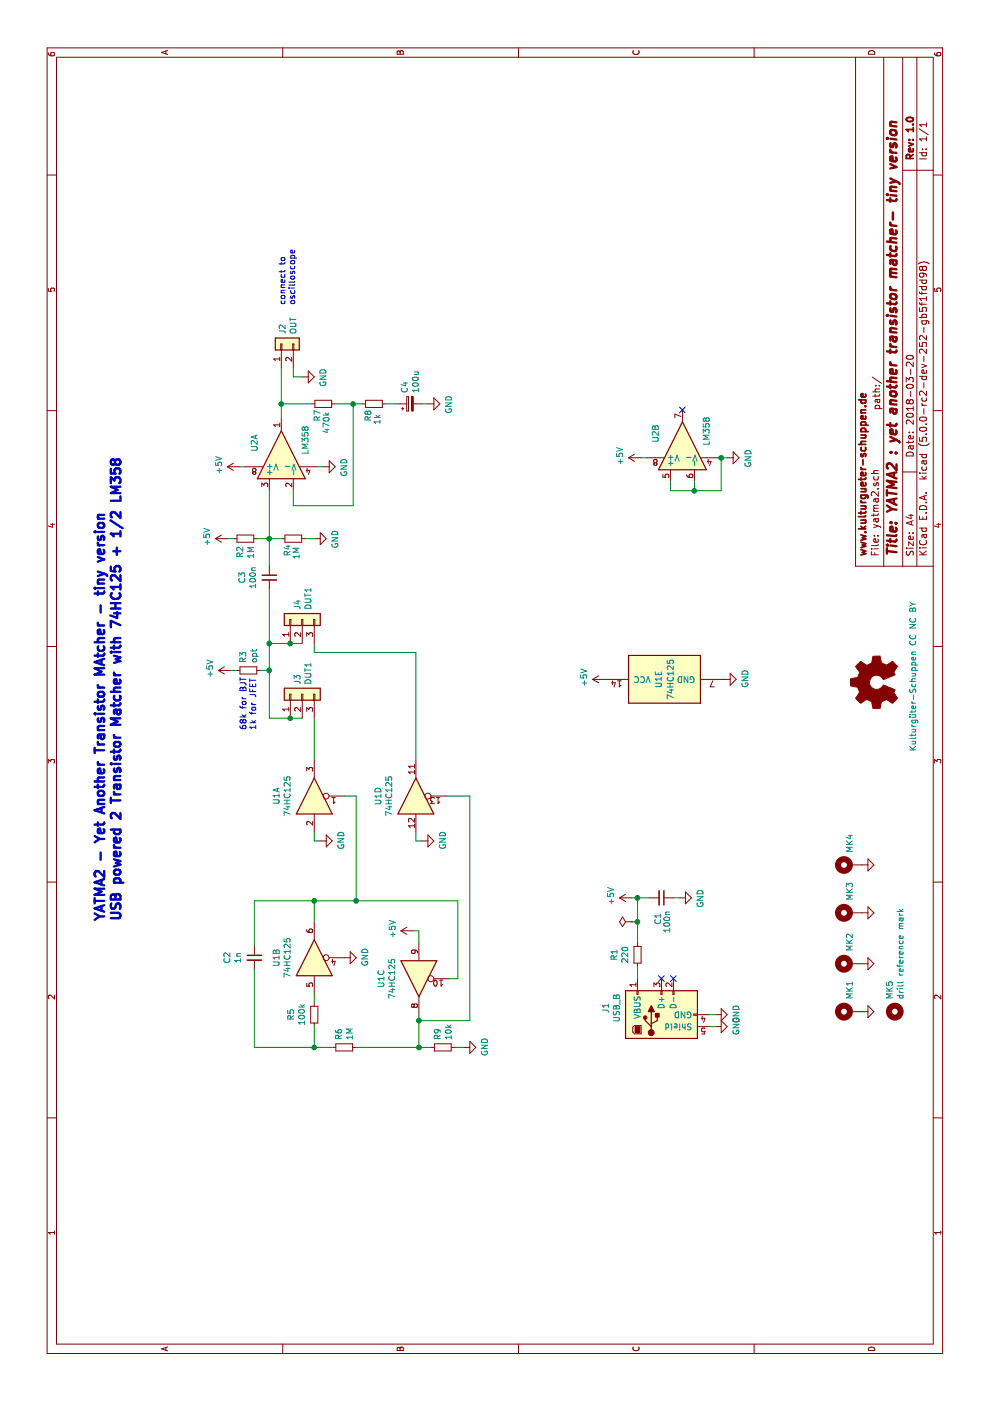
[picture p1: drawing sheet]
EESchema Schematic File Version 4
LIBS:yatma2-cache
EELAYER 26 0
EELAYER END
$Descr A4 11693 8268
encoding utf-8
Sheet 1 1
Title "YATMA2 : yet another transistor matcher- tiny version"
Date "2018-03-20"
Rev "1.0"
Comp "www.kulturgueter-schuppen.de"
Comment1 ""
Comment2 ""
Comment3 ""
Comment4 ""
$EndDescr
$Comp
L Logic_74xx:74LVC125 U1
U 2 1
P 3700 2625
F 0 "U1" H 3700 2942 50  0000 C CNN
F 1 "74HC125" H 3700 2851 50  0000 C CNN
F 2 "Package_DIP:DIP-14_W7.62mm_Socket_LongPads" H 3700 2625 50  0001 C CNN
F 3 "http://www.ti.com/lit/gpn/sn74LVC125" H 3700 2625 50  0001 C CNN
	2    3700 2625
	1    0    0    -1  
$EndComp
$Comp
L Logic_74xx:74LVC125 U1
U 3 1
P 3525 3500
F 0 "U1" H 3525 3817 50  0000 C CNN
F 1 "74HC125" H 3525 3726 50  0000 C CNN
F 2 "Package_DIP:DIP-14_W7.62mm_Socket_LongPads" H 3525 3500 50  0001 C CNN
F 3 "http://www.ti.com/lit/gpn/sn74LVC125" H 3525 3500 50  0001 C CNN
	3    3525 3500
	-1   0    0    -1  
$EndComp
$Comp
L Device:R_Small R6
U 1 1
P 2950 2875
F 0 "R6" H 3009 2921 50  0000 L CNN
F 1 "1M" H 3009 2830 50  0000 L CNN
F 2 "Resistor_THT:R_Axial_DIN0207_L6.3mm_D2.5mm_P10.16mm_Horizontal" H 2950 2875 50  0001 C CNN
F 3 "~" H 2950 2875 50  0001 C CNN
	1    2950 2875
	1    0    0    -1  
$EndComp
$Comp
L Device:C_Small C3
U 1 1
P 6875 2250
F 0 "C3" V 6646 2250 50  0000 C CNN
F 1 "100n" V 6737 2250 50  0000 C CNN
F 2 "Capacitor_THT:C_Disc_D7.5mm_W5.0mm_P5.00mm" H 6875 2250 50  0001 C CNN
F 3 "~" H 6875 2250 50  0001 C CNN
	1    6875 2250
	0    1    1    0   
$EndComp
$Comp
L Device:CP_Small C4
U 1 1
P 8325 3425
F 0 "C4" H 8413 3471 50  0000 L CNN
F 1 "100u" H 8413 3380 50  0000 L CNN
F 2 "Capacitor_THT:CP_Radial_D10.0mm_P5.00mm" H 8325 3425 50  0001 C CNN
F 3 "~" H 8325 3425 50  0001 C CNN
	1    8325 3425
	1    0    0    -1  
$EndComp
$Comp
L power:GND #PWR012
U 1 1
P 3700 2875
F 0 "#PWR012" H 3700 2625 50  0001 C CNN
F 1 "GND" H 3705 2702 50  0000 C CNN
F 2 "" H 3700 2875 50  0001 C CNN
F 3 "" H 3700 2875 50  0001 C CNN
	1    3700 2875
	1    0    0    -1  
$EndComp
$Comp
L Device:R_Small R5
U 1 1
P 3225 2625
F 0 "R5" V 3029 2625 50  0000 C CNN
F 1 "100k" V 3120 2625 50  0000 C CNN
F 2 "Resistor_THT:R_Axial_DIN0207_L6.3mm_D2.5mm_P10.16mm_Horizontal" H 3225 2625 50  0001 C CNN
F 3 "~" H 3225 2625 50  0001 C CNN
	1    3225 2625
	0    1    1    0   
$EndComp
Wire Wire Line
	3400 2625 3325 2625
$Comp
L Device:C_Small C2
U 1 1
P 3700 2125
F 0 "C2" V 3471 2125 50  0000 C CNN
F 1 "1n" V 3562 2125 50  0000 C CNN
F 2 "Capacitor_THT:C_Disc_D7.5mm_W5.0mm_P5.00mm" H 3700 2125 50  0001 C CNN
F 3 "~" H 3700 2125 50  0001 C CNN
	1    3700 2125
	0    1    1    0   
$EndComp
Wire Wire Line
	3600 2125 2950 2125
Wire Wire Line
	2950 2125 2950 2625
Wire Wire Line
	2950 2625 3125 2625
Wire Wire Line
	4000 2625 4175 2625
Wire Wire Line
	4175 2625 4175 2125
Wire Wire Line
	4175 2125 3800 2125
$Comp
L Device:R_Small R9
U 1 1
P 2950 3700
F 0 "R9" H 3009 3746 50  0000 L CNN
F 1 "10k" H 3009 3655 50  0000 L CNN
F 2 "Resistor_THT:R_Axial_DIN0207_L6.3mm_D2.5mm_P10.16mm_Horizontal" H 2950 3700 50  0001 C CNN
F 3 "~" H 2950 3700 50  0001 C CNN
	1    2950 3700
	1    0    0    -1  
$EndComp
$Comp
L power:+5V #PWR013
U 1 1
P 3925 3450
F 0 "#PWR013" H 3925 3300 50  0001 C CNN
F 1 "+5V" H 3940 3623 50  0000 C CNN
F 2 "" H 3925 3450 50  0001 C CNN
F 3 "" H 3925 3450 50  0001 C CNN
	1    3925 3450
	1    0    0    -1  
$EndComp
Wire Wire Line
	3925 3450 3925 3500
Wire Wire Line
	3925 3500 3825 3500
Wire Wire Line
	3525 3825 4175 3825
Wire Wire Line
	4175 3825 4175 2975
Wire Wire Line
	3525 3750 3525 3825
Connection ~ 4175 2625
Wire Wire Line
	2950 2625 2950 2775
Connection ~ 2950 2625
Wire Wire Line
	2950 2975 2950 3500
Wire Wire Line
	3225 3500 3175 3500
Connection ~ 2950 3500
Wire Wire Line
	2950 3500 2950 3600
$Comp
L power:GND #PWR016
U 1 1
P 2950 3875
F 0 "#PWR016" H 2950 3625 50  0001 C CNN
F 1 "GND" H 2955 3702 50  0000 C CNN
F 2 "" H 2950 3875 50  0001 C CNN
F 3 "" H 2950 3875 50  0001 C CNN
	1    2950 3875
	1    0    0    -1  
$EndComp
Wire Wire Line
	2950 3800 2950 3875
$Comp
L Logic_74xx:74LVC125 U1
U 4 1
P 5050 3475
F 0 "U1" H 5050 3792 50  0000 C CNN
F 1 "74HC125" H 5050 3701 50  0000 C CNN
F 2 "Package_DIP:DIP-14_W7.62mm_Socket_LongPads" H 5050 3475 50  0001 C CNN
F 3 "http://www.ti.com/lit/gpn/sn74LVC125" H 5050 3475 50  0001 C CNN
	4    5050 3475
	1    0    0    -1  
$EndComp
$Comp
L Logic_74xx:74LVC125 U1
U 1 1
P 5050 2625
F 0 "U1" H 5050 2942 50  0000 C CNN
F 1 "74HC125" H 5050 2851 50  0000 C CNN
F 2 "Package_DIP:DIP-14_W7.62mm_Socket_LongPads" H 5050 2625 50  0001 C CNN
F 3 "http://www.ti.com/lit/gpn/sn74LVC125" H 5050 2625 50  0001 C CNN
	1    5050 2625
	1    0    0    -1  
$EndComp
$Comp
L power:GND #PWR09
U 1 1
P 4675 2675
F 0 "#PWR09" H 4675 2425 50  0001 C CNN
F 1 "GND" H 4680 2502 50  0000 C CNN
F 2 "" H 4675 2675 50  0001 C CNN
F 3 "" H 4675 2675 50  0001 C CNN
	1    4675 2675
	1    0    0    -1  
$EndComp
$Comp
L power:GND #PWR014
U 1 1
P 4675 3525
F 0 "#PWR014" H 4675 3275 50  0001 C CNN
F 1 "GND" H 4680 3352 50  0000 C CNN
F 2 "" H 4675 3525 50  0001 C CNN
F 3 "" H 4675 3525 50  0001 C CNN
	1    4675 3525
	1    0    0    -1  
$EndComp
Wire Wire Line
	4750 2625 4675 2625
Wire Wire Line
	4675 2625 4675 2675
Wire Wire Line
	4750 3475 4675 3475
Wire Wire Line
	4675 3475 4675 3525
Wire Wire Line
	5050 2875 5050 2975
Wire Wire Line
	5050 2975 4175 2975
Connection ~ 4175 2975
Wire Wire Line
	4175 2975 4175 2625
Wire Wire Line
	3175 3500 3175 3925
Wire Wire Line
	3175 3925 5050 3925
Wire Wire Line
	5050 3925 5050 3725
Connection ~ 3175 3500
Wire Wire Line
	3175 3500 2950 3500
Text Notes 4000 1025 0    79   ~ 16
YATMA2 - Yet Another Transistor MAtcher - tiny version\nUSB powered 2 Transistor Matcher with 74HC125 + 1/2 LM358
Wire Wire Line
	5350 2625 5700 2625
Wire Wire Line
	6325 2625 6250 2625
Wire Wire Line
	6250 2625 6250 3475
Wire Wire Line
	6250 3475 5350 3475
Wire Wire Line
	5700 2525 5700 2425
Wire Wire Line
	5700 2250 6100 2250
Wire Wire Line
	6325 2250 6325 2425
$Comp
L Device:R_Small R3
U 1 1
P 6100 2075
F 0 "R3" H 6159 2121 50  0000 L CNN
F 1 "opt" H 6159 2030 50  0000 L CNN
F 2 "Resistor_THT:R_Axial_DIN0207_L6.3mm_D2.5mm_P10.16mm_Horizontal" H 6100 2075 50  0001 C CNN
F 3 "~" H 6100 2075 50  0001 C CNN
	1    6100 2075
	1    0    0    -1  
$EndComp
Wire Wire Line
	6100 2175 6100 2250
Connection ~ 6100 2250
Wire Wire Line
	6100 2250 6325 2250
$Comp
L power:+5V #PWR06
U 1 1
P 6100 1925
F 0 "#PWR06" H 6100 1775 50  0001 C CNN
F 1 "+5V" H 6115 2098 50  0000 C CNN
F 2 "" H 6100 1925 50  0001 C CNN
F 3 "" H 6100 1925 50  0001 C CNN
	1    6100 1925
	1    0    0    -1  
$EndComp
Wire Wire Line
	6100 1975 6100 1925
Wire Wire Line
	6325 2250 6775 2250
Connection ~ 6325 2250
$Comp
L Device:R_Small R2
U 1 1
P 7200 2050
F 0 "R2" H 7259 2096 50  0000 L CNN
F 1 "1M" H 7259 2005 50  0000 L CNN
F 2 "Resistor_THT:R_Axial_DIN0207_L6.3mm_D2.5mm_P10.16mm_Horizontal" H 7200 2050 50  0001 C CNN
F 3 "~" H 7200 2050 50  0001 C CNN
	1    7200 2050
	-1   0    0    -1  
$EndComp
$Comp
L Device:R_Small R4
U 1 1
P 7200 2450
F 0 "R4" H 7350 2500 50  0000 R CNN
F 1 "1M" H 7375 2425 50  0000 R CNN
F 2 "Resistor_THT:R_Axial_DIN0207_L6.3mm_D2.5mm_P10.16mm_Horizontal" H 7200 2450 50  0001 C CNN
F 3 "~" H 7200 2450 50  0001 C CNN
	1    7200 2450
	-1   0    0    -1  
$EndComp
Wire Wire Line
	7875 5350 7875 5400
Wire Wire Line
	7200 2150 7200 2250
Connection ~ 7200 2250
Wire Wire Line
	7200 2250 7200 2350
$Comp
L power:GND #PWR011
U 1 1
P 7875 6075
F 0 "#PWR011" H 7875 5825 50  0001 C CNN
F 1 "GND" H 7880 5902 50  0000 C CNN
F 2 "" H 7875 6075 50  0001 C CNN
F 3 "" H 7875 6075 50  0001 C CNN
	1    7875 6075
	-1   0    0    -1  
$EndComp
Wire Wire Line
	7875 6000 7875 6025
Wire Wire Line
	6975 2250 7200 2250
$Comp
L power:+5V #PWR07
U 1 1
P 7875 5350
F 0 "#PWR07" H 7875 5200 50  0001 C CNN
F 1 "+5V" H 7890 5523 50  0000 C CNN
F 2 "" H 7875 5350 50  0001 C CNN
F 3 "" H 7875 5350 50  0001 C CNN
	1    7875 5350
	1    0    0    -1  
$EndComp
$Comp
L Amplifier_Operational:LM358 U2
U 2 1
P 7975 5700
F 0 "U2" H 8000 5925 50  0000 L CNN
F 1 "LM358" H 7975 5500 50  0000 L CNN
F 2 "" H 7975 5700 50  0001 C CNN
F 3 "http://www.ti.com/lit/ds/symlink/lm2904-n.pdf" H 7975 5700 50  0001 C CNN
	2    7975 5700
	1    0    0    -1  
$EndComp
Wire Wire Line
	7675 5600 7600 5600
$Comp
L power:GND #PWR010
U 1 1
P 7200 2625
F 0 "#PWR010" H 7200 2375 50  0001 C CNN
F 1 "GND" H 7205 2452 50  0000 C CNN
F 2 "" H 7200 2625 50  0001 C CNN
F 3 "" H 7200 2625 50  0001 C CNN
	1    7200 2625
	-1   0    0    -1  
$EndComp
Wire Wire Line
	7200 2550 7200 2625
Wire Wire Line
	7200 1900 7200 1950
$Comp
L power:+5V #PWR05
U 1 1
P 7200 1900
F 0 "#PWR05" H 7200 1750 50  0001 C CNN
F 1 "+5V" H 7215 2073 50  0000 C CNN
F 2 "" H 7200 1900 50  0001 C CNN
F 3 "" H 7200 1900 50  0001 C CNN
	1    7200 1900
	1    0    0    -1  
$EndComp
$Comp
L Device:R_Small R7
U 1 1
P 8325 2700
F 0 "R7" H 8475 2750 50  0000 R CNN
F 1 "470k" H 8575 2675 50  0000 R CNN
F 2 "Resistor_THT:R_Axial_DIN0207_L6.3mm_D2.5mm_P10.16mm_Horizontal" H 8325 2700 50  0001 C CNN
F 3 "~" H 8325 2700 50  0001 C CNN
	1    8325 2700
	-1   0    0    -1  
$EndComp
$Comp
L Device:R_Small R8
U 1 1
P 8325 3125
F 0 "R8" H 8475 3175 50  0000 R CNN
F 1 "1k" H 8500 3100 50  0000 R CNN
F 2 "Resistor_THT:R_Axial_DIN0207_L6.3mm_D2.5mm_P10.16mm_Horizontal" H 8325 3125 50  0001 C CNN
F 3 "~" H 8325 3125 50  0001 C CNN
	1    8325 3125
	-1   0    0    -1  
$EndComp
$Comp
L power:GND #PWR015
U 1 1
P 8325 3575
F 0 "#PWR015" H 8325 3325 50  0001 C CNN
F 1 "GND" H 8330 3402 50  0000 C CNN
F 2 "" H 8325 3575 50  0001 C CNN
F 3 "" H 8325 3575 50  0001 C CNN
	1    8325 3575
	-1   0    0    -1  
$EndComp
Wire Wire Line
	8325 3525 8325 3575
Wire Wire Line
	8325 3325 8325 3225
Wire Wire Line
	8325 2350 8325 2600
Wire Wire Line
	7675 5800 7600 5800
Wire Wire Line
	7475 2450 7475 2950
Wire Wire Line
	7475 2950 8325 2950
Wire Wire Line
	8325 2800 8325 2950
Connection ~ 8325 2950
Wire Wire Line
	8325 2950 8325 3025
Wire Wire Line
	8325 2350 8625 2350
$Comp
L Connector_Generic:Conn_01x02 J2
U 1 1
P 8825 2350
F 0 "J2" H 8905 2342 50  0000 L CNN
F 1 "OUT" H 8905 2251 50  0000 L CNN
F 2 "Connector_PinHeader_2.54mm:PinHeader_1x02_P2.54mm_Vertical" H 8825 2350 50  0001 C CNN
F 3 "~" H 8825 2350 50  0001 C CNN
	1    8825 2350
	1    0    0    -1  
$EndComp
$Comp
L power:GND #PWR08
U 1 1
P 8550 2525
F 0 "#PWR08" H 8550 2275 50  0001 C CNN
F 1 "GND" H 8555 2352 50  0000 C CNN
F 2 "" H 8550 2525 50  0001 C CNN
F 3 "" H 8550 2525 50  0001 C CNN
	1    8550 2525
	-1   0    0    -1  
$EndComp
Wire Wire Line
	8550 2450 8550 2525
Wire Wire Line
	8625 2450 8550 2450
$Comp
L Connector_Specialized:USB_B J1
U 1 1
P 3225 5525
F 0 "J1" H 3280 5992 50  0000 C CNN
F 1 "USB_B" H 3280 5901 50  0000 C CNN
F 2 "Connector_USB:USB_B_Horizontal" H 3375 5475 50  0001 C CNN
F 3 "" H 3375 5475 50  0001 C CNN
	1    3225 5525
	1    0    0    -1  
$EndComp
$Comp
L power:GND #PWR03
U 1 1
P 3125 5975
F 0 "#PWR03" H 3125 5725 50  0001 C CNN
F 1 "GND" H 3130 5802 50  0000 C CNN
F 2 "" H 3125 5975 50  0001 C CNN
F 3 "" H 3125 5975 50  0001 C CNN
	1    3125 5975
	1    0    0    -1  
$EndComp
Wire Wire Line
	3125 5925 3125 5975
$Comp
L power:GND #PWR04
U 1 1
P 3225 5975
F 0 "#PWR04" H 3225 5725 50  0001 C CNN
F 1 "GND" H 3230 5802 50  0000 C CNN
F 2 "" H 3225 5975 50  0001 C CNN
F 3 "" H 3225 5975 50  0001 C CNN
	1    3225 5975
	1    0    0    -1  
$EndComp
Wire Wire Line
	3225 5925 3225 5975
$Comp
L power:+5V #PWR01
U 1 1
P 4200 5275
F 0 "#PWR01" H 4200 5125 50  0001 C CNN
F 1 "+5V" H 4215 5448 50  0000 C CNN
F 2 "" H 4200 5275 50  0001 C CNN
F 3 "" H 4200 5275 50  0001 C CNN
	1    4200 5275
	1    0    0    -1  
$EndComp
$Comp
L power:GND #PWR02
U 1 1
P 4200 5675
F 0 "#PWR02" H 4200 5425 50  0001 C CNN
F 1 "GND" H 4205 5502 50  0000 C CNN
F 2 "" H 4200 5675 50  0001 C CNN
F 3 "" H 4200 5675 50  0001 C CNN
	1    4200 5675
	-1   0    0    -1  
$EndComp
Wire Wire Line
	4200 5625 4200 5675
$Comp
L Device:C_Small C1
U 1 1
P 4200 5525
F 0 "C1" H 4375 5500 50  0000 C CNN
F 1 "100n" H 4400 5575 50  0000 C CNN
F 2 "Capacitor_THT:C_Disc_D7.5mm_W5.0mm_P5.00mm" H 4200 5525 50  0001 C CNN
F 3 "~" H 4200 5525 50  0001 C CNN
	1    4200 5525
	-1   0    0    1   
$EndComp
Wire Wire Line
	4200 5275 4200 5325
$Comp
L Device:R_Small R1
U 1 1
P 3725 5325
F 0 "R1" V 3529 5325 50  0000 C CNN
F 1 "220" V 3620 5325 50  0000 C CNN
F 2 "Resistor_THT:R_Axial_DIN0207_L6.3mm_D2.5mm_P10.16mm_Horizontal" H 3725 5325 50  0001 C CNN
F 3 "~" H 3725 5325 50  0001 C CNN
	1    3725 5325
	0    1    1    0   
$EndComp
Wire Wire Line
	3825 5325 4000 5325
Connection ~ 4200 5325
Wire Wire Line
	4200 5325 4200 5425
NoConn ~ 3525 5525
NoConn ~ 3525 5625
Wire Wire Line
	4000 5275 4000 5325
$Comp
L power:PWR_FLAG #FLG01
U 1 1
P 4000 5275
F 0 "#FLG01" H 4000 5350 50  0001 C CNN
F 1 "PWR_FLAG" H 4000 5449 50  0001 C CNN
F 2 "" H 4000 5275 50  0001 C CNN
F 3 "" H 4000 5275 50  0001 C CNN
	1    4000 5275
	1    0    0    -1  
$EndComp
Wire Wire Line
	3625 5325 3525 5325
Connection ~ 4000 5325
Wire Wire Line
	4000 5325 4200 5325
$Comp
L Logic_74xx:74LVC125 U1
U 5 1
P 6025 5550
F 0 "U1" H 6025 5600 50  0000 C CNN
F 1 "74HC125" H 6025 5500 50  0000 C CNN
F 2 "Package_DIP:DIP-14_W7.62mm_Socket_LongPads" H 6025 5550 50  0001 C CNN
F 3 "http://www.ti.com/lit/gpn/sn74LVC125" H 6025 5550 50  0001 C CNN
	5    6025 5550
	1    0    0    -1  
$EndComp
$Comp
L power:GND #PWR0101
U 1 1
P 6025 6050
F 0 "#PWR0101" H 6025 5800 50  0001 C CNN
F 1 "GND" H 6030 5877 50  0000 C CNN
F 2 "" H 6025 6050 50  0001 C CNN
F 3 "" H 6025 6050 50  0001 C CNN
	1    6025 6050
	1    0    0    -1  
$EndComp
$Comp
L power:+5V #PWR0102
U 1 1
P 6025 5050
F 0 "#PWR0102" H 6025 4900 50  0001 C CNN
F 1 "+5V" H 6040 5223 50  0000 C CNN
F 2 "" H 6025 5050 50  0001 C CNN
F 3 "" H 6025 5050 50  0001 C CNN
	1    6025 5050
	1    0    0    -1  
$EndComp
NoConn ~ 8275 5700
Wire Wire Line
	7600 5800 7600 5600
Wire Wire Line
	7600 5800 7600 6025
Wire Wire Line
	7600 6025 7875 6025
Connection ~ 7600 5800
Connection ~ 7875 6025
Wire Wire Line
	7875 6025 7875 6075
Wire Wire Line
	7800 2000 7800 2050
$Comp
L power:GND #PWR0103
U 1 1
P 7800 2700
F 0 "#PWR0103" H 7800 2450 50  0001 C CNN
F 1 "GND" H 7805 2527 50  0000 C CNN
F 2 "" H 7800 2700 50  0001 C CNN
F 3 "" H 7800 2700 50  0001 C CNN
	1    7800 2700
	-1   0    0    -1  
$EndComp
$Comp
L power:+5V #PWR0104
U 1 1
P 7800 2000
F 0 "#PWR0104" H 7800 1850 50  0001 C CNN
F 1 "+5V" H 7815 2173 50  0000 C CNN
F 2 "" H 7800 2000 50  0001 C CNN
F 3 "" H 7800 2000 50  0001 C CNN
	1    7800 2000
	1    0    0    -1  
$EndComp
$Comp
L Amplifier_Operational:LM358 U2
U 1 1
P 7900 2350
F 0 "U2" H 7925 2575 50  0000 L CNN
F 1 "LM358" H 7900 2150 50  0000 L CNN
F 2 "Package_DIP:DIP-8_W7.62mm_Socket_LongPads" H 7900 2350 50  0001 C CNN
F 3 "http://www.ti.com/lit/ds/symlink/lm2904-n.pdf" H 7900 2350 50  0001 C CNN
	1    7900 2350
	1    0    0    -1  
$EndComp
Wire Wire Line
	7800 2650 7800 2700
Wire Wire Line
	7600 2250 7200 2250
Wire Wire Line
	7600 2450 7475 2450
Wire Wire Line
	8200 2350 8325 2350
Connection ~ 8325 2350
$Comp
L Mechanical:Mounting_Hole_PAD MK1
U 1 1
P 3250 7100
F 0 "MK1" H 3350 7105 50  0000 L CNN
F 1 "Mounting_Hole_PAD" H 3350 7060 50  0001 L CNN
F 2 "MountingHole:MountingHole_3.2mm_M3_DIN965" H 3250 7100 50  0001 C CNN
F 3 "" H 3250 7100 50  0001 C CNN
	1    3250 7100
	1    0    0    -1  
$EndComp
$Comp
L power:GND #PWR017
U 1 1
P 3250 7200
F 0 "#PWR017" H 3250 6950 50  0001 C CNN
F 1 "GND" H 3255 7027 50  0001 C CNN
F 2 "" H 3250 7200 50  0001 C CNN
F 3 "" H 3250 7200 50  0001 C CNN
	1    3250 7200
	1    0    0    -1  
$EndComp
$Comp
L Mechanical:Mounting_Hole_PAD MK2
U 1 1
P 3650 7100
F 0 "MK2" H 3750 7105 50  0000 L CNN
F 1 "Mounting_Hole_PAD" H 3750 7060 50  0001 L CNN
F 2 "MountingHole:MountingHole_3.2mm_M3_DIN965" H 3650 7100 50  0001 C CNN
F 3 "" H 3650 7100 50  0001 C CNN
	1    3650 7100
	1    0    0    -1  
$EndComp
$Comp
L power:GND #PWR018
U 1 1
P 3650 7200
F 0 "#PWR018" H 3650 6950 50  0001 C CNN
F 1 "GND" H 3655 7027 50  0001 C CNN
F 2 "" H 3650 7200 50  0001 C CNN
F 3 "" H 3650 7200 50  0001 C CNN
	1    3650 7200
	1    0    0    -1  
$EndComp
$Comp
L Mechanical:Mounting_Hole MK5
U 1 1
P 3250 7475
F 0 "MK5" H 3350 7521 50  0000 L CNN
F 1 "drill reference mark" H 3350 7430 50  0000 L CNN
F 2 "TestPoint:TestPoint_THTPad_D1.0mm_Drill0.5mm" H 3250 7475 50  0001 C CNN
F 3 "" H 3250 7475 50  0001 C CNN
	1    3250 7475
	1    0    0    -1  
$EndComp
$Comp
L Graphic:Logo_Open_Hardware_Small #LOGO1
U 1 1
P 6000 7325
F 0 "#LOGO1" H 6000 7600 50  0001 C CNN
F 1 "Kulturgüter-Schuppen CC NC BY" H 6050 7025 50  0000 C CNN
F 2 "Symbol:OSHW-Logo2_7.3x6mm_Copper" H 6000 7325 50  0001 C CNN
F 3 "~" H 6000 7325 50  0001 C CNN
	1    6000 7325
	1    0    0    -1  
$EndComp
$Comp
L Mechanical:Mounting_Hole_PAD MK3
U 1 1
P 4075 7100
F 0 "MK3" H 4175 7105 50  0000 L CNN
F 1 "Mounting_Hole_PAD" H 4175 7060 50  0001 L CNN
F 2 "MountingHole:MountingHole_3.2mm_M3_DIN965" H 4075 7100 50  0001 C CNN
F 3 "" H 4075 7100 50  0001 C CNN
	1    4075 7100
	1    0    0    -1  
$EndComp
$Comp
L power:GND #PWR019
U 1 1
P 4075 7200
F 0 "#PWR019" H 4075 6950 50  0001 C CNN
F 1 "GND" H 4080 7027 50  0001 C CNN
F 2 "" H 4075 7200 50  0001 C CNN
F 3 "" H 4075 7200 50  0001 C CNN
	1    4075 7200
	1    0    0    -1  
$EndComp
$Comp
L Mechanical:Mounting_Hole_PAD MK4
U 1 1
P 4475 7100
F 0 "MK4" H 4575 7105 50  0000 L CNN
F 1 "Mounting_Hole_PAD" H 4575 7060 50  0001 L CNN
F 2 "MountingHole:MountingHole_3.2mm_M3_DIN965" H 4475 7100 50  0001 C CNN
F 3 "" H 4475 7100 50  0001 C CNN
	1    4475 7100
	1    0    0    -1  
$EndComp
$Comp
L power:GND #PWR020
U 1 1
P 4475 7200
F 0 "#PWR020" H 4475 6950 50  0001 C CNN
F 1 "GND" H 4480 7027 50  0001 C CNN
F 2 "" H 4475 7200 50  0001 C CNN
F 3 "" H 4475 7200 50  0001 C CNN
	1    4475 7200
	1    0    0    -1  
$EndComp
$Comp
L Connector_Generic:Conn_01x03 J3
U 1 1
P 5900 2525
F 0 "J3" H 5979 2567 50  0000 L CNN
F 1 "DUT1" H 5979 2476 50  0000 L CNN
F 2 "Connector_PinHeader_2.54mm:PinHeader_1x03_P2.54mm_Vertical" H 5900 2525 50  0001 C CNN
F 3 "~" H 5900 2525 50  0001 C CNN
	1    5900 2525
	1    0    0    -1  
$EndComp
Wire Wire Line
	5700 2425 5700 2250
Connection ~ 5700 2425
$Comp
L Connector_Generic:Conn_01x03 J4
U 1 1
P 6525 2525
F 0 "J4" H 6604 2567 50  0000 L CNN
F 1 "DUT1" H 6604 2476 50  0000 L CNN
F 2 "Connector_PinHeader_2.54mm:PinHeader_1x03_P2.54mm_Vertical" H 6525 2525 50  0001 C CNN
F 3 "~" H 6525 2525 50  0001 C CNN
	1    6525 2525
	1    0    0    -1  
$EndComp
Wire Wire Line
	6325 2425 6325 2525
Connection ~ 6325 2425
Text Notes 5600 2150 0    50   ~ 0
68k for BJT\n1k for JFET
$EndSCHEMATC
